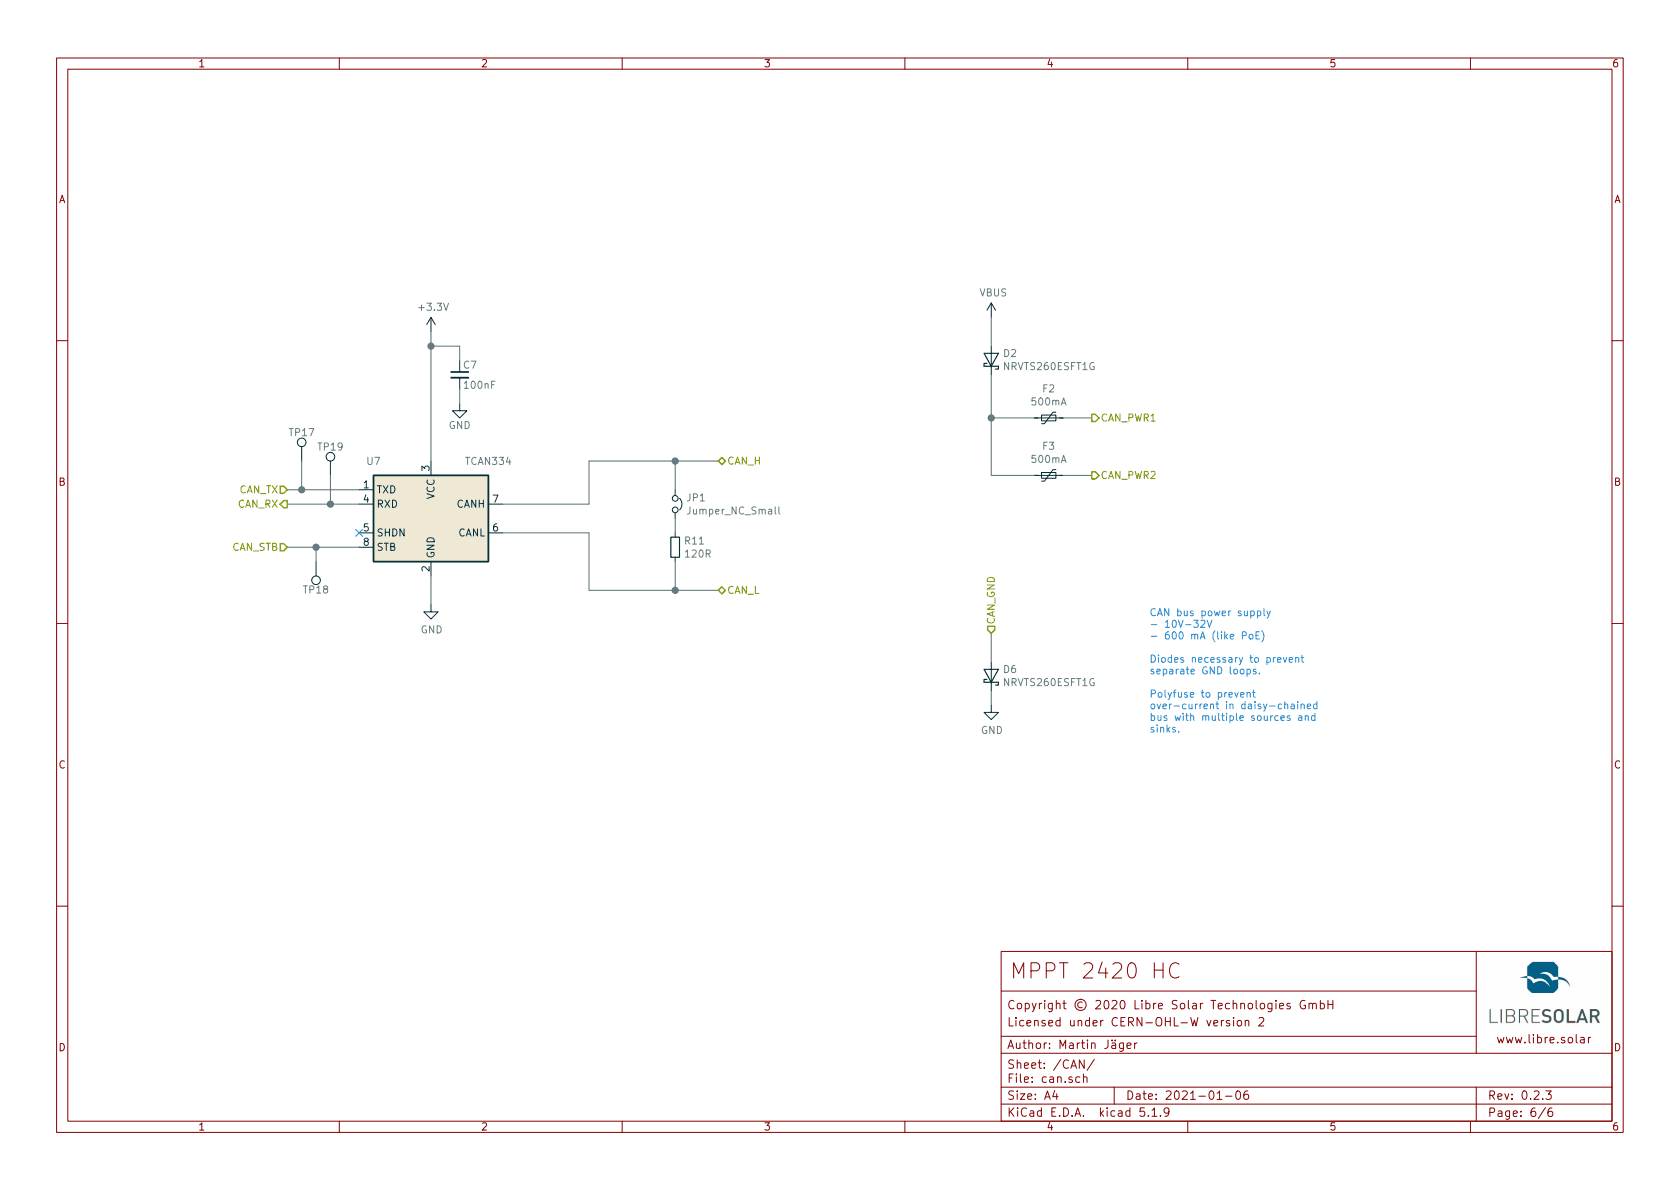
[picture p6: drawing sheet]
EESchema Schematic File Version 4
EELAYER 30 0
EELAYER END
$Descr A4 11693 8268
encoding utf-8
Sheet 6 6
Title "MPPT 2420 HC"
Date "2021-01-06"
Rev "0.2.3"
Comp "Copyright © 2020 Libre Solar Technologies GmbH"
Comment1 "Licensed under CERN-OHL-W version 2"
Comment2 "Author: Martin Jäger"
Comment3 ""
Comment4 ""
$EndDescr
$Comp
L Interface_CAN_LIN:TCAN334 U?
U 1 1
P 3000 3600
AR Path="/5E2FC161" Ref="U?"  Part="1" 
AR Path="/5E2F8B79/5E2FC161" Ref="U5"  Part="1" 
AR Path="/5EB3881C/5E2FC161" Ref="U7"  Part="1" 
AR Path="/5F16179B/5E2FC161" Ref="U7"  Part="1" 
F 0 "U7" H 2600 4000 50  0000 C CNN
F 1 "TCAN334" H 3400 4000 50  0000 C CNN
F 2 "LibreSolar:SOIC-8_3.9x4.9mm_Pitch1.27mm" H 3000 3100 50  0001 C CIN
F 3 "http://www.ti.com/lit/ds/symlink/tcan337.pdf" H 3000 3600 50  0001 C CNN
F 4 "TCAN334DR" H 3000 3600 50  0001 C CNN "PartNumber"
F 5 "Texas Instruments" H 3000 3600 50  0001 C CNN "Manufacturer"
F 6 "+can" H 3000 3600 50  0001 C CNN "Config"
	1    3000 3600
	1    0    0    -1  
$EndComp
$Comp
L LibreSolar:Jumper_NC_Small JP1
U 1 1
P 4700 3500
AR Path="/5E3006CE" Ref="JP1"  Part="1" 
AR Path="/5F16179B/5E3006CE" Ref="JP1"  Part="1" 
F 0 "JP1" V 4654 3574 50  0000 L CNN
F 1 "Jumper_NC_Small" V 4745 3574 50  0000 L CNN
F 2 "Connector_PinHeader_2.54mm:PinHeader_1x02_P2.54mm_Vertical" H 4700 3500 50  0001 C CNN
F 3 "~" H 4700 3500 50  0001 C CNN
F 4 "+can" H 4700 3500 50  0001 C CNN "Config"
	1    4700 3500
	0    1    1    0   
$EndComp
$Comp
L LibreSolar:R R11
U 1 1
P 4700 3800
F 0 "R11" H 4759 3846 50  0000 L CNN
F 1 "120R" H 4759 3755 50  0000 L CNN
F 2 "LibreSolar:R_1206_3216" H 4525 3700 50  0001 C CNN
F 3 "" H 4625 3800 50  0001 C CNN
F 4 "any" H 4700 3800 50  0001 C CNN "Manufacturer"
F 5 "1%" H 4700 3800 50  0001 C CNN "Remarks"
	1    4700 3800
	1    0    0    -1  
$EndComp
Wire Wire Line
	4700 3600 4700 3700
Wire Wire Line
	3500 3500 4100 3500
Wire Wire Line
	3500 3700 4100 3700
$Comp
L power:GND #PWR0107
U 1 1
P 3000 4200
F 0 "#PWR0107" H 3000 3950 50  0001 C CNN
F 1 "GND" H 3005 4027 50  0000 C CNN
F 2 "" H 3000 4200 50  0001 C CNN
F 3 "" H 3000 4200 50  0001 C CNN
	1    3000 4200
	1    0    0    -1  
$EndComp
$Comp
L power:+3.3V #PWR0110
U 1 1
P 3000 2300
F 0 "#PWR0110" H 3000 2150 50  0001 C CNN
F 1 "+3.3V" H 3015 2473 50  0000 C CNN
F 2 "" H 3000 2300 50  0001 C CNN
F 3 "" H 3000 2300 50  0001 C CNN
	1    3000 2300
	1    0    0    -1  
$EndComp
Wire Wire Line
	3000 3200 3000 2400
Wire Wire Line
	3000 4000 3000 4200
Wire Wire Line
	2500 3800 2200 3800
$Comp
L power:GND #PWR?
U 1 1
P 3200 2800
AR Path="/58A68DCB/5E3191B8" Ref="#PWR?"  Part="1" 
AR Path="/5E2F8B79/5E3191B8" Ref="#PWR0114"  Part="1" 
AR Path="/5EB3881C/5E3191B8" Ref="#PWR0114"  Part="1" 
AR Path="/5F16179B/5E3191B8" Ref="#PWR0111"  Part="1" 
F 0 "#PWR0111" H 3200 2550 50  0001 C CNN
F 1 "GND" H 3200 2650 50  0000 C CNN
F 2 "" H 3200 2800 50  0000 C CNN
F 3 "" H 3200 2800 50  0000 C CNN
	1    3200 2800
	1    0    0    -1  
$EndComp
$Comp
L Project:C C?
U 1 1
P 3200 2600
AR Path="/58A68DCB/5E3191C0" Ref="C?"  Part="1" 
AR Path="/5E2F8B79/5E3191C0" Ref="C7"  Part="1" 
AR Path="/5EB3881C/5E3191C0" Ref="C25"  Part="1" 
AR Path="/5F16179B/5E3191C0" Ref="C7"  Part="1" 
F 0 "C7" H 3220 2670 50  0000 L CNN
F 1 "100nF" H 3220 2530 50  0000 L CNN
F 2 "LibreSolar:C_0603_1608" H 3200 2600 50  0001 C CNN
F 3 "" H 3200 2600 50  0000 C CNN
F 4 "any" H -4050 -300 50  0001 C CNN "Manufacturer"
F 5 "+can" H 3200 2600 50  0001 C CNN "Config"
	1    3200 2600
	1    0    0    -1  
$EndComp
Wire Wire Line
	3200 2700 3200 2800
Wire Wire Line
	3200 2500 3200 2400
Wire Wire Line
	3000 2400 3200 2400
Connection ~ 3000 2400
Wire Wire Line
	3000 2400 3000 2300
Text HLabel 2000 3400 0    50   Input ~ 0
CAN_TX
Text HLabel 2000 3500 0    50   Output ~ 0
CAN_RX
NoConn ~ 2500 3700
Text HLabel 2000 3800 0    50   Input ~ 0
CAN_STB
$Comp
L power:VBUS #PWR?
U 1 1
P 6900 2200
AR Path="/5E693080" Ref="#PWR?"  Part="1" 
AR Path="/5E2F8B79/5E693080" Ref="#PWR0117"  Part="1" 
AR Path="/5EB3881C/5E693080" Ref="#PWR0115"  Part="1" 
AR Path="/5F16179B/5E693080" Ref="#PWR0115"  Part="1" 
F 0 "#PWR0115" H 6900 2050 50  0001 C CNN
F 1 "VBUS" H 6915 2373 50  0000 C CNN
F 2 "" H 6900 2200 50  0001 C CNN
F 3 "" H 6900 2200 50  0001 C CNN
	1    6900 2200
	1    0    0    -1  
$EndComp
$Comp
L LibreSolar:D_Schottky D2
U 1 1
P 6900 2500
F 0 "D2" V 6946 2421 50  0000 R CNN
F 1 "NRVTS260ESFT1G" V 6855 2421 50  0000 R CNN
F 2 "Diode_SMD:D_SOD-123" H 6800 2500 50  0001 C CNN
F 3 "" H 6900 2600 50  0001 C CNN
F 4 "+can" H 6900 2500 50  0001 C CNN "Config"
F 5 "On Semiconductor" H 6900 2500 50  0001 C CNN "Manufacturer"
F 6 "NRVTS260ESFT1G" H 6900 2500 50  0001 C CNN "PartNumber"
F 7 "Alternative: Nexperia PMEG6020ER,115" H 6900 2500 50  0001 C CNN "Remarks"
	1    6900 2500
	0    -1   -1   0   
$EndComp
$Comp
L LibreSolar:D_Schottky D6
U 1 1
P 6900 4700
F 0 "D6" V 6946 4621 50  0000 R CNN
F 1 "NRVTS260ESFT1G" V 6855 4621 50  0000 R CNN
F 2 "Diode_SMD:D_SOD-123" H 6800 4700 50  0001 C CNN
F 3 "" H 6900 4800 50  0001 C CNN
F 4 "On Semiconductor" H 6900 4700 50  0001 C CNN "Manufacturer"
F 5 "NRVTS260ESFT1G" H 6900 4700 50  0001 C CNN "PartNumber"
F 6 "Alternative: Nexperia PMEG6020ER,115" H 6900 4700 50  0001 C CNN "Remarks"
F 7 "+can" H 6900 4700 50  0001 C CNN "Config"
	1    6900 4700
	0    -1   -1   0   
$EndComp
$Comp
L power:GND #PWR0123
U 1 1
P 6900 4900
F 0 "#PWR0123" H 6900 4650 50  0001 C CNN
F 1 "GND" H 6905 4727 50  0000 C CNN
F 2 "" H 6900 4900 50  0001 C CNN
F 3 "" H 6900 4900 50  0001 C CNN
	1    6900 4900
	1    0    0    -1  
$EndComp
$Comp
L Device:Polyfuse_Small F2
U 1 1
P 7300 2900
F 0 "F2" V 7095 2900 50  0000 C CNN
F 1 "500mA" V 7186 2900 50  0000 C CNN
F 2 "Fuse:Fuse_1206_3216Metric" H 7350 2700 50  0001 L CNN
F 3 "~" H 7300 2900 50  0001 C CNN
F 4 "+can" H 7300 2900 50  0001 C CNN "Config"
F 5 "Bel Fuse" H 7300 2900 50  0001 C CNN "Manufacturer"
F 6 "0ZCJ0050AF2E" H 7300 2900 50  0001 C CNN "PartNumber"
	1    7300 2900
	0    1    1    0   
$EndComp
$Comp
L Device:Polyfuse_Small F3
U 1 1
P 7300 3300
F 0 "F3" V 7095 3300 50  0000 C CNN
F 1 "500mA" V 7186 3300 50  0000 C CNN
F 2 "Fuse:Fuse_1206_3216Metric" H 7350 3100 50  0001 L CNN
F 3 "~" H 7300 3300 50  0001 C CNN
F 4 "+can" H 7300 3300 50  0001 C CNN "Config"
F 5 "Bel Fuse" H 7300 3300 50  0001 C CNN "Manufacturer"
F 6 "0ZCJ0050AF2E" H 7300 3300 50  0001 C CNN "PartNumber"
	1    7300 3300
	0    1    1    0   
$EndComp
Wire Wire Line
	6900 4800 6900 4900
Wire Wire Line
	7200 2900 6900 2900
Wire Wire Line
	6900 2900 6900 2600
Wire Wire Line
	6900 2200 6900 2400
Wire Wire Line
	6900 2900 6900 3300
Wire Wire Line
	6900 3300 7200 3300
Connection ~ 6900 2900
Text Notes 8000 5100 0    50   ~ 0
CAN bus power supply\n- 10V-32V\n- 600 mA (like PoE)\n\nDiodes necessary to prevent\nseparate GND loops.\n\nPolyfuse to prevent \nover-current in daisy-chained \nbus with multiple sources and \nsinks.
Text HLabel 7600 2900 2    50   Output ~ 0
CAN_PWR1
Text HLabel 7600 3300 2    50   Output ~ 0
CAN_PWR2
Text HLabel 6900 4400 1    50   Input ~ 0
CAN_GND
Wire Wire Line
	6900 4600 6900 4400
Wire Wire Line
	7600 2900 7400 2900
Wire Wire Line
	7400 3300 7600 3300
Text HLabel 5000 3200 2    50   BiDi ~ 0
CAN_H
Text HLabel 5000 4100 2    50   BiDi ~ 0
CAN_L
Wire Wire Line
	5000 3200 4700 3200
Wire Wire Line
	4700 3200 4700 3400
Wire Wire Line
	4100 3200 4100 3500
Connection ~ 4700 3200
Wire Wire Line
	4100 3700 4100 4100
Wire Wire Line
	4700 3900 4700 4100
Connection ~ 4700 4100
Wire Wire Line
	4700 4100 5000 4100
$Comp
L Connector:TestPoint TP18
U 1 1
P 2200 3900
F 0 "TP18" H 2200 4100 50  0000 C CNN
F 1 "1.5mm" H 2258 3927 50  0001 L CNN
F 2 "TestPoint:TestPoint_Pad_D1.5mm" H 2400 3900 50  0001 C CNN
F 3 "~" H 2400 3900 50  0001 C CNN
F 4 "+info" H 2200 3900 50  0001 C CNN "Config"
	1    2200 3900
	-1   0    0    1   
$EndComp
Connection ~ 2200 3800
Wire Wire Line
	2200 3800 2000 3800
Wire Wire Line
	2200 3800 2200 3900
Wire Wire Line
	2300 3500 2000 3500
Connection ~ 2300 3500
Wire Wire Line
	2300 3300 2300 3500
Wire Wire Line
	2100 3400 2000 3400
Connection ~ 2100 3400
Wire Wire Line
	2100 3200 2100 3400
$Comp
L Connector:TestPoint TP17
U 1 1
P 2100 3200
F 0 "TP17" H 2100 3400 50  0000 C CNN
F 1 "1.5mm" H 2158 3227 50  0001 L CNN
F 2 "TestPoint:TestPoint_Pad_D1.5mm" H 2300 3200 50  0001 C CNN
F 3 "~" H 2300 3200 50  0001 C CNN
F 4 "+info" H 2100 3200 50  0001 C CNN "Config"
	1    2100 3200
	1    0    0    -1  
$EndComp
$Comp
L Connector:TestPoint TP19
U 1 1
P 2300 3300
F 0 "TP19" H 2300 3500 50  0000 C CNN
F 1 "1.5mm" H 2358 3327 50  0001 L CNN
F 2 "TestPoint:TestPoint_Pad_D1.5mm" H 2500 3300 50  0001 C CNN
F 3 "~" H 2500 3300 50  0001 C CNN
F 4 "+info" H 2300 3300 50  0001 C CNN "Config"
	1    2300 3300
	1    0    0    -1  
$EndComp
Wire Wire Line
	2500 3500 2300 3500
Wire Wire Line
	2500 3400 2100 3400
Wire Wire Line
	4100 4100 4700 4100
Wire Wire Line
	4100 3200 4700 3200
$EndSCHEMATC
